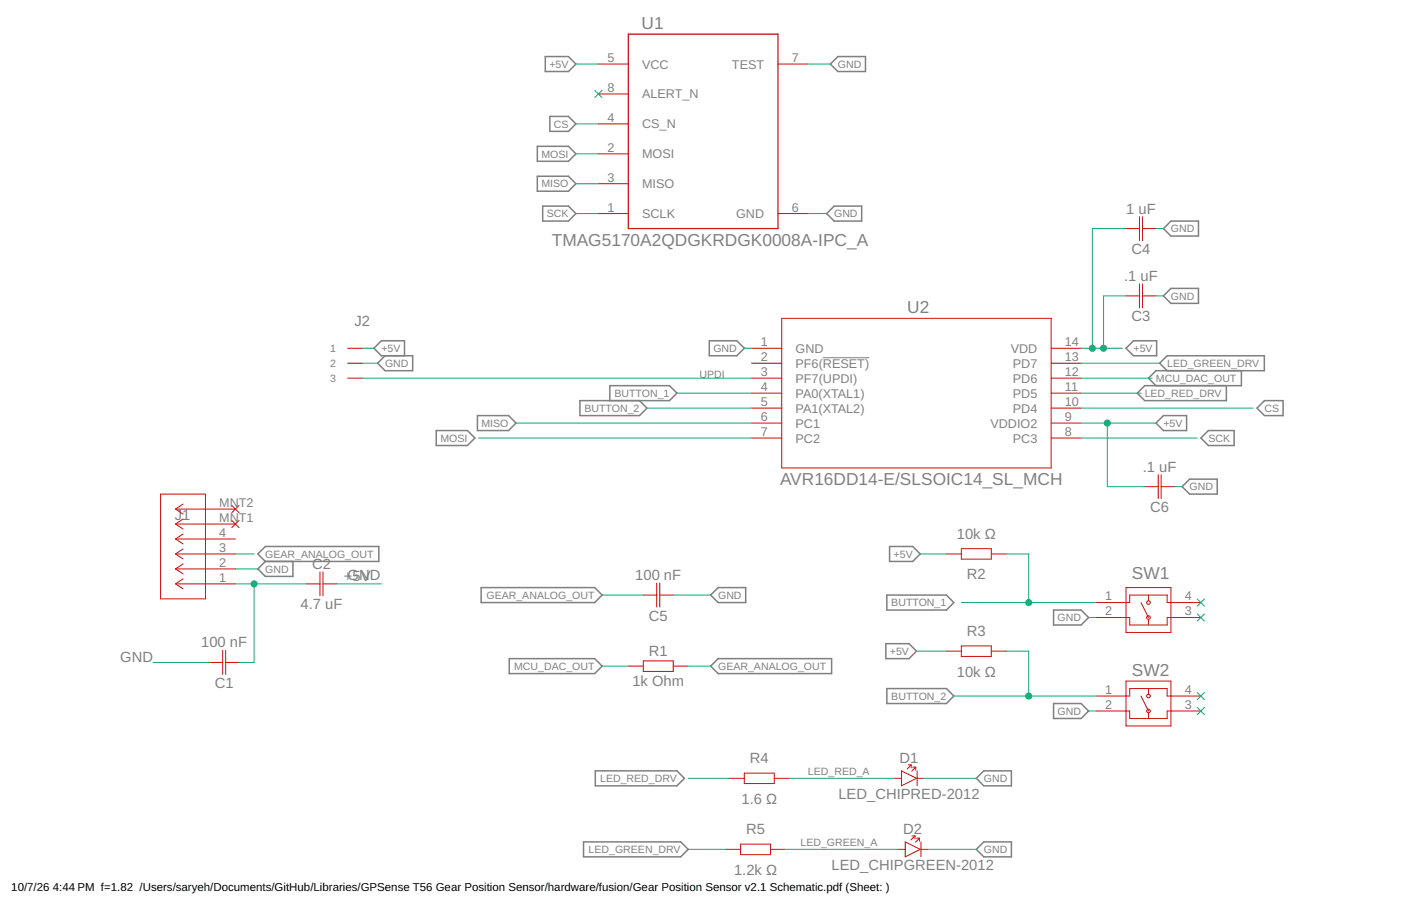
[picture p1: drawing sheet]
<svg xmlns="http://www.w3.org/2000/svg" width="432mm" height="279mm" viewBox="0 0 432 279" stroke-linecap="round" stroke-linejoin="round" font-family="sans-serif">
<path d="M253.6 110.3h14.3" fill="none" stroke="#808080" stroke-width=".31"/>
<g fill="none" stroke="#808080" stroke-width=".47">
<path d="M168.1 17.4h7.1l2.3 2.3-2.3 2.4h-7.1zM258.2 17.4h8.5v4.7h-8.5l-2.3-2.4zM169.5 35.9h5.7l2.3 2.3-2.3 2.3h-5.7zM165.6 45.1h9.6l2.3 2.3-2.3 2.3h-9.6zM165.6 54.4h9.6l2.3 2.3-2.3 2.3h-9.6zM167.3 63.6h7.9l2.3 2.3-2.3 2.3h-7.9zM254.8 65.9l2.3-2.3h8.5v4.6h-8.5zM358.6 70.5l2.3-2.3h8.5v4.6h-8.5zM358.6 91.2l2.3-2.3h8.5v4.7h-8.5zM118.7 109.7l-2.3 2.3 2.3 2.3h8.5v-4.6h-9.7l-2.3-2.3 2.3-2.3h7.2v4.6M218.6 105.1h8.5l2.3 2.3-2.3 2.3h-8.5zM349.4 105.1h7.1v4.6h-7.1l-2.4-2.3z"/>
<path d="M359.7 114.3l-2.3-2.3 2.3-2.3h30v4.6h-33.4l-2.3 2.3 2.3 2.3M382.6 114.3v4.6h-29.8l-2.3 2.3 2.3 2.3h25.2v-4.6M134.5 132.8h9.6l2.3 2.3-2.3 2.3h-9.6zM147.2 128.2h9.5l2.3 2.3-2.3 2.3h-9.5zM188 123.5v-4.6h18.3l2.3 2.3-2.3 2.3h-27.6v4.7h18.4l2.3-2.3-2.3-2.4M358.6 128.2h7.1v4.6h-7.1l-2.3-2.3zM370.1 135.1l2.3-2.3h8v4.6h-8zM389.7 123.5h5.8v4.7h-5.8l-2.3-2.3zM364.3 150.1l2.3-2.3h8.6v4.6h-8.6zM81.8 168.5h35v4.6h-35l-2.3-2.3zM81.8 173.1l-2.3 2.4 2.3 2.3h8.5v-4.7M274.2 168.5h7.1l2.3 2.3-2.3 2.3h-7.1z"/>
<path d="M148.3 181.2h35l2.3 2.3-2.3 2.3h-35zM219 183.5l2.3-2.3h8.5v4.6h-8.5zM273 198.5h7.2l2.3 2.3-2.3 2.3h-7.2zM273.3 183.5h18.4l2.3 2.3-2.3 2.3h-18.4zM324.7 188.1h8.5l2.3 2.3-2.3 2.3h-8.5zM157 203.1h26.3l2.3 2.3-2.3 2.3h-26.3zM221.3 203.1h35v4.6h-35l-2.3-2.3zM273.3 212.3h18.4l2.3 2.4-2.3 2.3h-18.4zM324.7 217h8.5l2.3 2.3-2.3 2.3h-8.5zM183.5 237.7h25.1l2.3 2.3-2.3 2.3h-25.1zM179.9 259.6h29.9l2.3 2.3-2.3 2.3h-29.9zM300.9 240l2.3-2.3h8.5v4.6h-8.5z"/>
<path d="M300.9 261.9l2.3-2.3h8.5v4.6h-8.5z"/>
</g>
<g fill="none" stroke="#c90d0c" stroke-width=".31">
<path d="M184.4 19.7h9.3M239.8 19.7h9.2M184.4 38.2h9.3M184.4 29h9.3M184.4 47.4h9.3M184.4 56.7h9.3M184.4 65.9h9.3M239.8 65.9h9.2M347 70.5h4.2M351.2 66.8v7.4M352.1 66.8v7.4M352.1 70.5h4.2"/>
<path d="M240.9 98.2h83.1v46.1h-83.1zM347 91.2h4.2M351.2 87.6v7.4M352.1 91.2h4.2M352.1 87.6v7.4M107.1 107.4h4.7M107.1 112h4.7M107.1 116.6h4.7M231.7 107.4h9.2M231.7 112h9.2M231.7 116.6h9.2M324 107.4h9.2"/>
<path d="M324 112h9.2M324 116.6h9.2M231.7 121.2h9.2M231.7 125.9h9.2M231.7 130.5h9.2M231.7 135.1h9.2M324 121.2h9.2M324 125.9h9.2M324 130.5h9.2M324 135.1h9.2M49.5 152.4h13.8v32.3h-13.8zM54.1 157h18.5"/>
<path d="M54.1 157l2.3 1.5M56.4 155.4l-2.3 1.6M71.4 155.9l2.3 2.2M73.7 155.9l-2.3 2.2M352.8 150.1h4.2M357 146.4v7.4M357.9 150.1h4.1M357.9 146.4v7.4M54.1 175.5h18.5M54.1 170.8h18.5M54.1 166.2h18.5M54.1 161.6h18.5"/>
<path d="M54.1 175.5l2.3 1.5M54.1 170.8l2.3 1.6M54.1 166.2l2.3 1.5M54.1 161.6l2.3 1.6M56.4 178.5l-2.3 1.6M56.4 173.9l-2.3 1.6M56.4 169.3l-2.3 1.5M56.4 164.7l-2.3 1.5M56.4 160.1l-2.3 1.5M71.4 160.5l2.3 2.2M73.7 160.5l-2.3 2.2M98.6 176.4v7.3"/>
<path d="M99.5 176.4v7.3M202.4 179.8v7.4M203.3 179.8v7.4M291.7 170.8h4.6M296.3 169.2h9.2v3.2h-9.2zM305.5 170.8h4.6M54.1 180.1h18.5M54.1 180.1l2.3 1.5M94.5 180.1h4.1M99.5 180.1h4.2M198.3 183.5h4.1M203.3 183.5h4.2"/>
<path d="M296.3 199.2h9.2v3.2h-9.2zM337.8 185.8h10.4v-2.3h11.5v2.3h10.4M337.8 190.4h10.4v2.3h11.5v-2.3h10.4M347 181.2h13.9v13.9h-13.9zM351.7 185.8l2.3 4.6M354 183.5v1.8M354 191v1.7M64.5 204.3h4.1M68.6 200.6v7.4M69.6 204.3h4.1M69.6 200.6v7.4M193.7 205.4h4.6"/>
<path d="M198.3 203.8h9.2v3.3h-9.2zM207.5 205.4h4.6M291.7 200.8h4.6M305.5 200.8h4.6M337.8 214.7h10.4v-2.4h11.5v2.4h10.4M337.8 219.3h10.4v2.3h11.5v-2.3h10.4M347 210h13.9v13.9h-13.9zM351.7 214.7l2.3 4.6M354 212.3v1.8M354 219.8v1.8M229.4 238.4h9.2v3.2h-9.2zM277.9 237.7l4.6 2.3-4.6 2.3z"/>
<path d="M279.9 235.9h.9M280.8 235.9v.9M280.8 235.9l-1.2 1.2M281.3 236.6h.9M282.2 236.6v.9M282.2 236.6l-1.2 1.2M282.7 237.7v4.6M224.8 240h4.6M238.6 240h4.6M275.5 240h2.4M279 259.6l4.6 2.3-4.6 2.3zM281.1 257.8h.9"/>
<path d="M282 257.8v.9M282 257.8l-1.2 1.2M282.5 240h2.3M282.5 258.5h.9M283.4 258.5v.9M283.4 258.5l-1.2 1.2M283.8 259.6v4.6M223.6 261.9h4.7M228.3 260.3h9.2v3.3h-9.2zM237.5 261.9h4.6M276.7 261.9h2.3M283.6 261.9h2.3"/>
<circle cx="354" cy="190.4" r=".56"/>
<circle cx="354" cy="185.8" r=".56"/>
<circle cx="354" cy="219.3" r=".55"/>
<circle cx="354" cy="214.7" r=".55"/>
</g>
<path d="M193.7 10.5h46.1v60h-46.1z" fill="none" stroke="#c90d0c" stroke-width=".38"/>
<g fill="none" stroke="#0dab76" stroke-width=".31">
<path d="M177.5 19.7h6.9M249 19.7h6.9M177.5 38.2h6.9M183.3 27.9l2.2 2.2M185.5 27.9l-2.2 2.2M177.5 47.4h6.9M177.5 56.7h6.9M177.5 65.9h6.9M249 65.9h5.8M347 70.5h-10.3v36.9M356.3 70.5h2.3M347 91.2h-6.9v16.2"/>
<path d="M356.3 91.2h2.3M111.8 107.4h3.4M111.8 112h4.6M111.8 116.6h119.9M229.4 107.4h2.3M231.7 111.9v.1M333.2 107.4h12.7M333.2 112h24.2M333.2 116.6h21.9M147.5 135.1h84.2M159 130.5h72.7M199.4 125.9h32.3"/>
<path d="M208.6 121.2h23.1M333.2 130.5h23.1M333.2 135.1h35.8M333.2 125.9h53.1M333.2 121.2h18.5M341.3 130.5v19.6h11.5M362 150.1h2.3M72.6 170.8h5.7M72.6 175.5h6.9M283.6 170.8h8.1M310.1 170.8h7v15M72.6 180.1h21.9"/>
<path d="M78.3 180.1v24.2h-4.6M103.7 180.1h13.8M185.6 183.5h12.7M207.5 183.5h11.5M296.3 185.8h41.5M335.5 190.4h2.3M369 184.7l2.2 2.2M369 189.3l2.2 2.2M371.2 184.7l-2.2 2.2M371.2 189.3l-2.2 2.2M47.2 204.3h17.3M185.6 205.4h8.1"/>
<path d="M212.1 205.4h6.9M282.5 200.8h9.2M294 214.7h43.8M310.1 200.8h7v13.9M335.5 219.3h2.3M369 213.6l2.2 2.2M369 218.2l2.2 2.2M371.2 213.6l-2.2 2.2M371.2 218.2l-2.2 2.2M212.1 240h12.7M243.2 240h32.3M284.8 240h16.1"/>
<path d="M212.1 261.9h11.5M242.1 261.9h34.6M285.9 261.9h15"/>
</g>
<g fill="#0dab76" stroke="#0dab76" stroke-width=".31">
<circle cx="78.3" cy="180.1" r=".93"/>
<circle cx="336.7" cy="107.4" r=".93"/>
<circle cx="340.1" cy="107.4" r=".93"/>
<circle cx="341.3" cy="130.5" r=".93"/>
<circle cx="317.1" cy="185.8" r=".93"/>
<circle cx="317.1" cy="214.7" r=".93"/>
</g>
<g font-size="5.3" fill="#808080">
<text x="197.8" y="9">U1</text>
<text x="170.1" y="75.8">TMAG5170A2QDGKRDGK0008A-IPC_A</text>
<text x="279.6" y="96.6">U2</text>
<text x="240.4" y="149.7">AVR16DD14-E/SLSOIC14_SL_MCH</text>
<text x="348.8" y="178.5">SW1</text>
<text x="348.8" y="208.5">SW2</text>
</g>
<g font-size="4.6" fill="#808080">
<text x="347.1" y="65.9">1 uF</text>
<text x="348.7" y="78.3">C4</text>
<text x="346.5" y="86.6">.1 uF</text>
<text x="109.3" y="100.5">J2</text>
<text x="348.7" y="99.1">C3</text>
<text x="352.2" y="145.5">.1 uF</text>
<text x="53.9" y="160.5">J1</text>
<text x="354.5" y="157.9">C6</text>
<text x="294.9" y="166.2">10k Ω</text>
<text x="96.2" y="175.4">C2</text>
<text x="106" y="179.2">+G5ND</text>
<text x="111.2" y="179.2">V</text>
<text x="195.8" y="178.9">100 nF</text>
<text x="298" y="178.7">R2</text>
<text x="92.6" y="187.9">4.7 uF</text>
<text x="200" y="191.4">C5</text>
<text x="298" y="196.2">R3</text>
<text x="62" y="199.7">100 nF</text>
<text x="200" y="202.4">R1</text>
<text x="37.1" y="204.3">GND</text>
<text x="294.9" y="208.7">10k Ω</text>
<text x="66.2" y="212.1">C1</text>
<text x="194.9" y="211.7">1k Ohm</text>
<text x="231.1" y="235.4">R4</text>
<text x="277.3" y="235.4">D1</text>
<text x="228.5" y="247.9">1.6 Ω</text>
<text x="258.4" y="246.3">LED_CHIPRED-2012</text>
<text x="230" y="257.3">R5</text>
<text x="278.4" y="257.3">D2</text>
<text x="226.2" y="269.8">1.2k Ω</text>
<text x="256.3" y="268.2">LED_CHIPGREEN-2012</text>
</g>
<g font-size="3.9" fill="#808080">
<text x="187.2" y="19.1">5</text>
<text x="197.9" y="21.1">VCC</text>
<text x="225.6" y="21.1">TEST</text>
<text x="244" y="19.1">7</text>
<text x="187.2" y="28.3">8</text>
<text x="197.9" y="30.4">ALERT_N</text>
<text x="187.2" y="37.6">4</text>
<text x="197.9" y="39.6">CS_N</text>
<text x="187.2" y="46.8">2</text>
<text x="197.9" y="48.8">MOSI</text>
<text x="187.2" y="56">3</text>
<text x="197.9" y="58">MISO</text>
<text x="187.2" y="65.2">1</text>
<text x="244" y="65.2">6</text>
<text x="197.9" y="67.3">SCLK</text>
<text x="226.9" y="67.3">GND</text>
<text x="234.5" y="106.8">1</text>
<text x="328.2" y="106.8">14</text>
<text x="234.5" y="111.4">2</text>
<text x="245.2" y="108.8">GND</text>
<text x="245.2" y="113.4">PF6(RESET)</text>
<text x="311.5" y="108.8">VDD</text>
<text x="312.2" y="113.4">PD7</text>
<text x="328.2" y="111.4">13</text>
<text x="234.5" y="116">3</text>
<text x="245.2" y="118">PF7(UPDI)</text>
<text x="312.2" y="118">PD6</text>
<text x="328.2" y="116">12</text>
<text x="234.5" y="120.6">4</text>
<text x="234.5" y="125.2">5</text>
<text x="245.2" y="122.6">PA0(XTAL1)</text>
<text x="312.2" y="122.6">PD5</text>
<text x="328.2" y="125.2">10</text>
<text x="328.2" y="120.6">11</text>
<text x="234.5" y="129.8">6</text>
<text x="245.2" y="127.2">PA1(XTAL2)</text>
<text x="245.2" y="131.8">PC1</text>
<text x="305.2" y="131.9">VDDIO2</text>
<text x="312.2" y="127.2">PD4</text>
<text x="328.2" y="129.8">9</text>
<text x="234.5" y="134.4">7</text>
<text x="245.2" y="136.5">PC2</text>
<text x="312.2" y="136.5">PC3</text>
<text x="328.2" y="134.4">8</text>
<text x="67.6" y="161">MNT1</text>
<text x="67.6" y="156.3">MNT2</text>
<text x="67.6" y="165.6">4</text>
<text x="67.6" y="170.2">3</text>
<text x="67.6" y="179.4">1</text>
<text x="67.6" y="174.8">2</text>
<text x="340.6" y="185.2">1</text>
<text x="365.1" y="185.2">4</text>
<text x="340.6" y="189.8">2</text>
<text x="365.1" y="189.8">3</text>
<text x="340.6" y="214">1</text>
<text x="365.1" y="214">4</text>
<text x="340.6" y="218.6">2</text>
<text x="365.1" y="218.6">3</text>
</g>
<g font-size="3.5">
<text x="3.5" y="274.9">10/7/26</text>
<text x="16.3" y="274.9">4:44 PM f=1.82 /Users/saryeh/Documents/GitHub/Libraries/GPSense T56 Gear Position Sensor/hardware/fusion/Gear Position Sensor v2.1 Schematic.pdf (Sheet: )</text>
</g>
<g font-size="3.3" fill="#808080">
<text x="169.3" y="20.9">+5V</text>
<text x="258.2" y="20.9">GND</text>
<text x="170.7" y="39.4">CS</text>
<text x="166.9" y="48.6">MOSI</text>
<text x="166.9" y="57.8">MISO</text>
<text x="168.5" y="67">SCK</text>
<text x="257.1" y="67">GND</text>
<text x="360.9" y="71.6">GND</text>
<text x="360.9" y="92.4">GND</text>
<text x="101.7" y="108.6">1</text>
<text x="101.7" y="113.2">2</text>
<text x="117.5" y="108.6">+5V</text>
<text x="118.7" y="113.2">GND</text>
<text x="219.9" y="108.6">GND</text>
<text x="349.4" y="108.6">+5V</text>
<text x="359.7" y="113.2">LED_GREEN_DRV</text>
<text x="101.7" y="117.8">3</text>
<text x="215.6" y="116.6">UPDI</text>
<text x="356.3" y="117.8">MCU_DAC_OUT</text>
<text x="189.4" y="122.4">BUTTON_1</text>
<text x="352.8" y="122.4">LED_RED_DRV</text>
<text x="148.4" y="131.6">MISO</text>
<text x="180.1" y="127">BUTTON_2</text>
<text x="358.6" y="131.6">+5V</text>
<text x="389.7" y="127">CS</text>
<text x="135.7" y="136.2">MOSI</text>
<text x="372.4" y="136.2">SCK</text>
<text x="366.7" y="151.2">GND</text>
<text x="81.8" y="172">GEAR_ANALOG_OUT</text>
<text x="275.4" y="172">+5V</text>
<text x="81.8" y="176.6">GND</text>
<text x="149.9" y="184.7">GEAR_ANALOG_OUT</text>
<text x="221.3" y="184.7">GND</text>
<text x="274.7" y="187">BUTTON_1</text>
<text x="326" y="191.6">GND</text>
<text x="274.3" y="202">+5V</text>
<text x="158.5" y="206.6">MCU_DAC_OUT</text>
<text x="221.3" y="206.6">GEAR_ANALOG_OUT</text>
<text x="274.7" y="215.8">BUTTON_2</text>
<text x="326" y="220.4">GND</text>
<text x="249" y="238.9">LED_RED_A</text>
<text x="185" y="241.2">LED_RED_DRV</text>
<text x="303.2" y="241.2">GND</text>
<text x="181.4" y="263.1">LED_GREEN_DRV</text>
<text x="246.7" y="260.8">LED_GREEN_A</text>
<text x="303.2" y="263.1">GND</text>
</g>
</svg>
